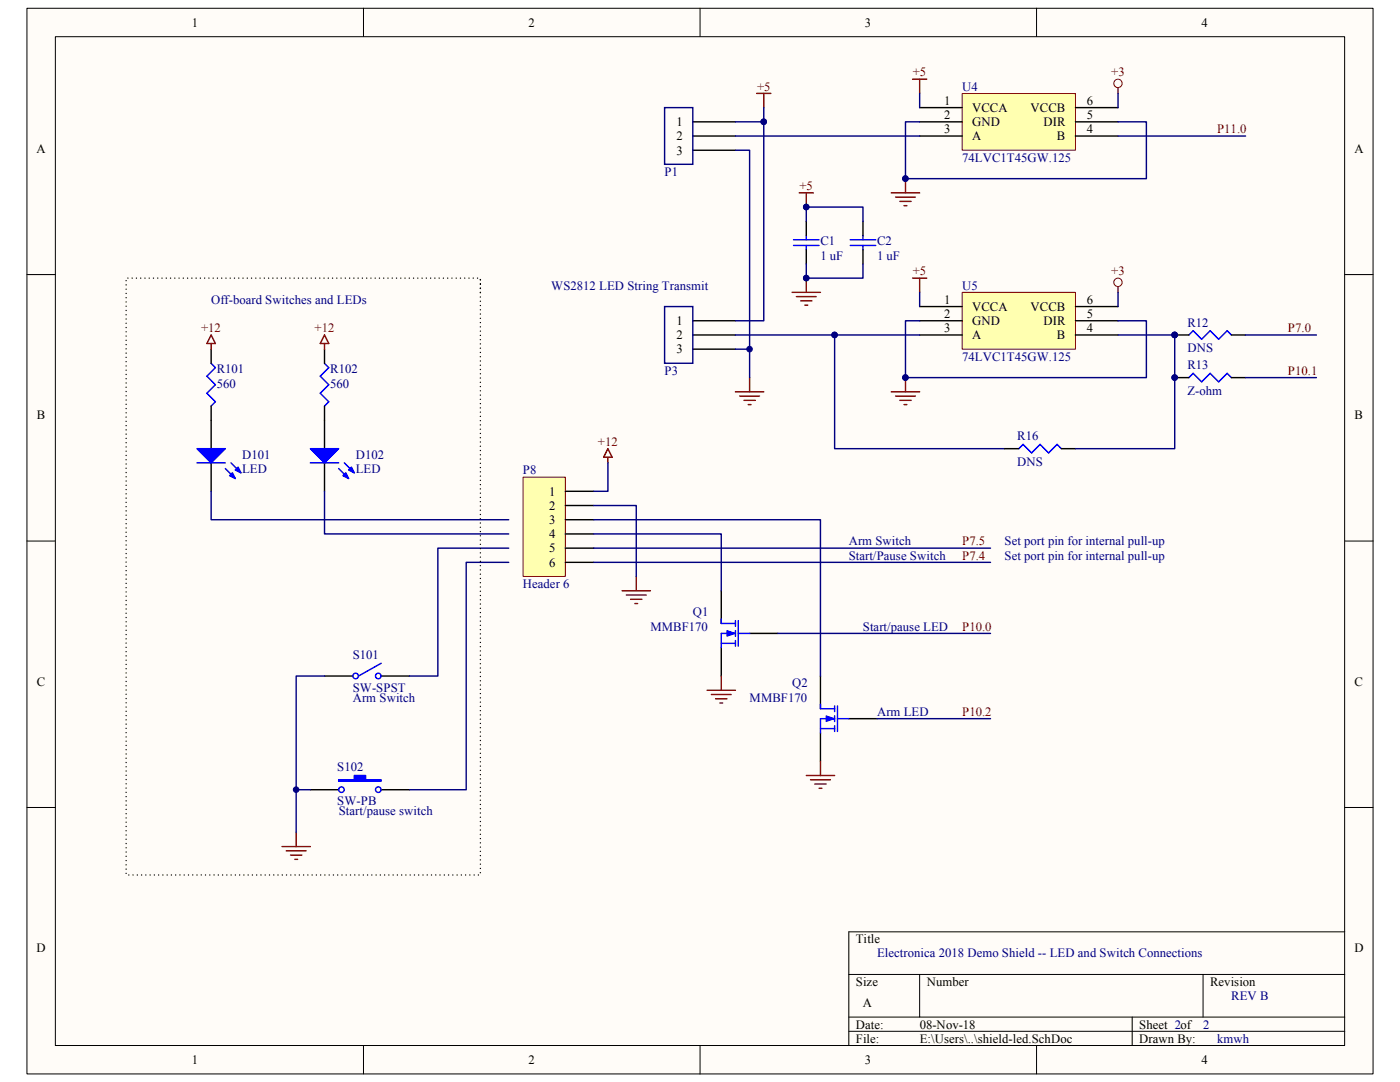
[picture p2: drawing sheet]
<svg xmlns="http://www.w3.org/2000/svg" width="279mm" height="216mm" viewBox="0 0 279 216" stroke-linecap="round" stroke-linejoin="round" font-family="sans-serif">
<path d="M5.4 1.7h268.6v212.6h-268.6z" fill="#fffcf8"/>
<path d="M5.4 1.7h268.6v212.6h-268.6z" fill="none" stroke="#000" stroke-width=".2"/>
<path d="M11.1 7.4h257.3v201.2h-257.3z" fill="#fffcf8"/>
<g fill="none" stroke="#000" stroke-width=".2">
<path d="M11 7.3h257.4v201.3h-257.4zM72.5 1.6v5.7M139.7 1.6v5.7M206.9 1.6v5.7M5.4 54.8h5.6M268.4 54.8h5.6M5.4 108h5.6M268.4 108h5.6M5.4 161.1h5.6M268.4 161.1h5.6M169.4 194.4h99M183.5 194.4v8.5"/>
<path d="M240.1 194.4v8.5M268.4 185.9h-99v22.7M72.5 208.6v5.7M139.7 208.6v5.7M169.4 202.9h99M169.4 205.8h99M206.9 208.6v5.7M226 202.9v5.7"/>
</g>
<path d="M138.3 24.3h8.5M138.3 27.1h8.5M138.3 30h8.5M160.9 44.2v2.8M160.9 49.8v2.9M172.2 44.2v2.8M172.2 49.8v2.9M138.3 64h8.5M138.3 66.8h8.5M138.3 69.7h8.5" fill="none" stroke="#000" stroke-width=".28"/>
<path d="M132.6 21.5h5.7v11.3h-5.7zM146.8 30h2.8v45.3M152.4 21.5v2.8h-5.6M152.4 24.3v39.7h-5.6M160.9 52.7v2.8h11.3v-2.8M160.9 44.2v-2.9h11.3v2.9M132.6 61.2h5.7v11.3h-5.7zM146.8 69.7h2.8" fill="none" stroke="#000080" stroke-width=".28"/>
<g fill="none" stroke="#800000" stroke-width=".28">
<path d="M151 18.6h2.8M152.4 18.6v2.9M182.1 15.8h2.8M183.5 15.8v2.8M159.5 38.5h2.8M160.9 38.5v2.8M158.1 58.3h5.6M158.9 59.2h4M160.9 55.5v2.8M182.1 55.5h2.8M183.5 55.5v2.8M146.8 78.2h5.6"/>
<path d="M147.6 79h4M148.5 79.9h2.2M149.6 75.3v2.9M159.8 60h2.2M160.6 60.9h.6M177.9 78.2h5.6M178.7 79h4M179.6 79.9h2.2M180.7 75.3v2.9M149.3 80.7h.6M180.4 80.7h.6"/>
</g>
<g fill="#000080" stroke="#000080" stroke-width=".2">
<circle cx="152.4" cy="24.3" r=".55"/>
<circle cx="149.6" cy="69.7" r=".55"/>
<circle cx="160.9" cy="41.3" r=".55"/>
<circle cx="160.9" cy="55.5" r=".55"/>
<circle cx="180.7" cy="75.3" r=".55"/>
</g>
<path d="M158.4 49h5.1M158.4 47.8h5.1M160.9 47v.8M160.9 49v.8M169.7 49h5.1M169.7 47.8h5.1M172.2 47v.8M172.2 49v.8" fill="none" stroke="#00f" stroke-width=".28"/>
<path d="M192.1 18.7h22.5v11.3h-22.5z" fill="#ffffb0"/>
<path d="M192 18.7h22.6v11.3h-22.6z" fill="none" stroke="#800000" stroke-width=".2"/>
<path d="M183.5 21.5h8.5M183.5 24.3h8.5M183.5 27.1h8.5M214.6 21.5h8.5M214.6 24.3h8.5M214.6 27.1h8.5" fill="none" stroke="#000" stroke-width=".28"/>
<path d="M192.1 58.4h22.5v11.3h-22.5z" fill="#ffffb0"/>
<g fill="none" stroke="#800000" stroke-width=".2">
<path d="M192 58.3h22.6v11.4h-22.6z"/>
<circle cx="223.1" cy="16.6" r=".84"/>
<circle cx="223.1" cy="56.3" r=".84"/>
</g>
<g fill="none" stroke="#000" stroke-width=".28">
<path d="M183.5 61.2h8.5M183.5 64h8.5M183.5 66.8h8.5M214.6 61.2h8.5M214.6 64h8.5M214.6 66.8h8.5M234.4 66.8h2.9M234.4 75.3h2.9M245.8 66.8h2.8M245.8 75.3h2.8M143.9 117.9v5.7M143.9 129.2v5.7"/>
<path d="M149.6 126.4h5.7M163.7 134.9v5.7M163.7 146.2v5.7M169.4 143.4h5.7"/>
</g>
<g fill="none" stroke="#800000" stroke-width=".28">
<path d="M223.1 17.5v1.1M177.9 38.5h5.6M178.7 39.3h4M180.7 35.6v2.9M179.6 40.2h2.2M180.4 41h.6M223.1 57.2v1.1M124.2 117.9h5.6M125 118.7h4M125.8 119.6h2.3M127 115v2.9M126.7 120.4h.6"/>
<path d="M141.1 137.7h5.7M142 138.6h3.9M142.8 139.4h2.3M143.9 134.9v2.8M143.7 140.3h.5M160.9 154.7h5.7M161.8 155.6h3.9M162.6 156.4h2.3M163.5 157.3h.5M163.7 151.9v2.8"/>
</g>
<path d="M183.5 18.6v2.9M223.1 18.6v2.9M223.1 27.1h25.5M183.5 58.3v2.9M223.1 58.3v2.9M146.8 66.8h19.8v22.7h33.9M248.6 66.8h14.1M248.6 75.3h14.1M155.3 126.4h42.4M175.1 143.4h22.6" fill="none" stroke="#000080" stroke-width=".28"/>
<g fill="#000080" stroke="#000080" stroke-width=".2">
<circle cx="166.6" cy="66.8" r=".55"/>
<circle cx="180.7" cy="35.6" r=".55"/>
<circle cx="234.4" cy="75.3" r=".55"/>
<circle cx="234.4" cy="66.8" r=".55"/>
</g>
<g fill="none" stroke="#00f" stroke-width=".28">
<path d="M237.3 75.3l.8-.8 1.7 1.7 1.7-1.7 1.7 1.7 1.7-1.7 .9 .8M237.3 66.8l.8-.8 1.7 1.7 1.7-1.7 1.7 1.7 1.7-1.7 .9 .8M143.9 123.6v.8h2.9M143.9 128.4h2.9M146.8 126.4h-2.9v2.8M146.8 123.8v1.2M146.8 125.8v1.2M146.8 127.8v1.1M147.3 126.4h2.3M147.3 123.8v5.1M163.7 140.6v.8h2.9M163.7 145.4h2.9"/>
<path d="M166.6 143.4h-2.9v2.8M166.6 140.9v1.1M166.6 142.8v1.2M166.6 144.8v1.2M167.1 143.4h2.3M167.1 140.9v5.1"/>
</g>
<g fill="#00f" stroke="#00f" stroke-width=".2">
<path d="M145.1 125.8l1.7 .6-1.7 .6z"/>
<path d="M164.9 142.8l1.7 .6-1.7 .6z"/>
</g>
<path d="M104.4 95.2h8.4v19.8h-8.4z" fill="#ffffb0"/>
<path d="M104.4 95.2h8.4v19.8h-8.4z" fill="none" stroke="#800000" stroke-width=".2"/>
<g fill="none" stroke="#000" stroke-width=".28">
<path d="M42.1 69.7v2.8M64.8 69.7v2.8M42.1 81v8.5M42.1 92.4v5.6M64.8 81v8.5M64.8 92.4v5.6M112.8 98h5.7M200.5 89.5h2.8M211.8 89.5h2.8M112.8 100.9h5.7M112.8 103.7h5.7M112.8 106.5h5.7"/>
<path d="M112.8 109.4h5.7M112.8 112.2h5.7M64.8 134.9h5.6M76.1 134.9h5.6M61.9 157.6h5.7M76.1 157.6h5.6"/>
</g>
<g fill="none" stroke="#000080" stroke-width=".28">
<path d="M146.8 27.1h36.7M183.5 24.3h-2.8v11.3h48.1v-11.3h-5.7M166.6 66.8h16.9M183.5 64h-2.8v11.3h48.1v-11.3h-5.7M223.1 66.8h11.3v22.7h-19.8M42.1 98v5.7h59.4M64.8 98v8.5h36.7M121.3 92.4v5.6h-2.8M101.5 109.4h-14.1v25.5h-5.7M101.5 112.2h-8.5v45.4h-11.3M118.5 106.5h25.4v11.4M118.5 100.9h8.5v14.1"/>
<path d="M118.5 103.7h45.2v31.2M118.5 109.4h79.2M118.5 112.2h79.2M64.8 134.9h-5.7v31.2M59.1 157.6h2.8"/>
</g>
<path d="M42.1 66.8l.9 1.7h-1.7zM42.1 68.5v1.2M64.8 66.8l.8 1.7h-1.7zM64.8 68.5v1.2M121.3 89.5l.9 1.7h-1.7zM121.3 91.2v1.2M56.3 168.9h5.6M57.1 169.8h4M58 170.6h2.2M58.8 171.5h.6M59.1 166.1v2.8" fill="none" stroke="#800000" stroke-width=".28"/>
<g fill="none" stroke="#00f" stroke-width=".28">
<path d="M42.1 72.5l.9 .9-1.7 1.7 1.7 1.7-1.7 1.7 1.7 1.7-.9 .8M64.8 72.5l.8 .9-1.7 1.7 1.7 1.7-1.7 1.7 1.7 1.7-.8 .8M39.3 92.4h5.7M45 93.5l1.9 2M46.1 92.4l2 1.9M61.9 92.4h5.7M67.6 93.5l2 2M68.7 92.4l2 1.9M203.3 89.5l.9-.8 1.7 1.7 1.7-1.7 1.7 1.7 1.7-1.7 .8 .8M76.1 132.3l-4.5 2.6"/>
<circle cx="71" cy="134.9" r=".55"/>
<circle cx="75.5" cy="134.9" r=".55"/>
<circle cx="68.1" cy="157.6" r=".55"/>
<circle cx="75.5" cy="157.6" r=".55"/>
</g>
<g fill="#000080" stroke="#000080" stroke-width=".2">
<circle cx="234.4" cy="66.8" r=".55"/>
<circle cx="180.7" cy="75.3" r=".55"/>
<circle cx="180.7" cy="35.6" r=".55"/>
<circle cx="166.6" cy="66.8" r=".55"/>
<circle cx="59.1" cy="157.6" r=".55"/>
</g>
<g fill="#00f" stroke="#00f" stroke-width=".28">
<path d="M39.3 89.5h5.7l-2.9 2.9z"/>
<path d="M45.8 94.9l.6-.6 .5 1.2z"/>
<path d="M46.9 93.8l.6-.6 .6 1.1z"/>
<path d="M61.9 89.5h5.7l-2.8 2.9z"/>
<path d="M68.4 94.9l.6-.6 .6 1.2z"/>
<path d="M69.6 93.8l.5-.6 .6 1.1z"/>
<path d="M67.6 155.6h3.1v-.9h2.3v.9h3.1v.3h-8.5z" fill-rule="evenodd"/>
</g>
<path d="M95.9 58.3v-2.8h-70.7v119.1h70.7v-119.1" fill="none" stroke="#000" stroke-width=".28" stroke-dasharray="0 .8"/>
<g font-size="2.5">
<text x="38.3" y="5.3">1</text>
<text x="105.5" y="5.3">2</text>
<text x="172.6" y="5.3">3</text>
<text x="239.8" y="5.3">4</text>
<text x="188.5" y="20.9">1</text>
<text x="188.5" y="23.7">2</text>
<text x="194" y="22.4">VCCA</text>
<text x="205.7" y="22.4">VCCB</text>
<text x="216.9" y="23.7">5</text>
<text x="216.9" y="20.9">6</text>
<text x="135" y="25.2">1</text>
<text x="135" y="28">2</text>
<text x="188.5" y="26.6">3</text>
<text x="194" y="25.2">GND</text>
<text x="194" y="28">A</text>
<text x="208.3" y="25.2">DIR</text>
<text x="210.9" y="28">B</text>
<text x="216.9" y="26.6">4</text>
<text x="7.3" y="30.5">A</text>
<text x="135" y="30.9">3</text>
<text x="270.3" y="30.5">A</text>
<text x="135" y="64.9">1</text>
<text x="188.5" y="60.6">1</text>
<text x="188.5" y="63.5">2</text>
<text x="194" y="62">VCCA</text>
<text x="194" y="64.9">GND</text>
<text x="205.7" y="62">VCCB</text>
<text x="208.3" y="64.9">DIR</text>
<text x="216.9" y="63.5">5</text>
<text x="216.9" y="60.6">6</text>
<text x="135" y="67.7">2</text>
<text x="135" y="70.5">3</text>
<text x="188.5" y="66.3">3</text>
<text x="194" y="67.7">A</text>
<text x="210.9" y="67.7">B</text>
<text x="216.9" y="66.3">4</text>
<text x="7.4" y="83.6">B</text>
<text x="270.3" y="83.6">B</text>
<text x="109.6" y="98.9">1</text>
<text x="109.6" y="101.7">2</text>
<text x="109.6" y="104.6">3</text>
<text x="109.6" y="107.4">4</text>
<text x="109.6" y="110.2">5</text>
<text x="109.6" y="113.1">6</text>
<text x="7.4" y="136.8">C</text>
<text x="270.3" y="136.8">C</text>
<text x="7.3" y="190">D</text>
<text x="170.8" y="188.2">Title</text>
<text x="270.3" y="190">D</text>
<text x="170.8" y="196.7">Size</text>
<text x="184.9" y="196.7">Number</text>
<text x="241.5" y="196.7">Revision</text>
<text x="172.2" y="201">A</text>
<text x="170.8" y="205.2">Date:</text>
<text x="170.8" y="208.1">File:</text>
<text x="183.5" y="205.2">08-Nov-18</text>
<text x="183.5" y="208.1">E:\Users\..\shield-led.SchDoc</text>
<text x="227.4" y="205.2">Sheet 2of</text>
<text x="227.4" y="208.1">Drawn By:</text>
<text x="38.3" y="212.3">1</text>
<text x="105.5" y="212.3">2</text>
<text x="172.6" y="212.3">3</text>
<text x="239.8" y="212.3">4</text>
</g>
<g font-size="2.5" fill="#800000">
<text x="182.2" y="15.2">+5</text>
<text x="221.8" y="15.2">+3</text>
<text x="151.1" y="18.1">+5</text>
<text x="242.9" y="26.6">P11.0</text>
<text x="159.5" y="37.9">+5</text>
<text x="182.2" y="54.9">+5</text>
<text x="221.8" y="54.9">+3</text>
<text x="40.1" y="66.3">+12</text>
<text x="62.8" y="66.3">+12</text>
<text x="257" y="66.3">P7.0</text>
<text x="257" y="74.8">P10.1</text>
<text x="119.3" y="89">+12</text>
<text x="192" y="111.7">P7.4</text>
<text x="192" y="108.8">P7.5</text>
<text x="192" y="125.8">P10.0</text>
<text x="192" y="142.8">P10.2</text>
</g>
<g font-size="2.5" fill="#000080">
<text x="192" y="18.1">U4</text>
<text x="132.6" y="35.1">P1</text>
<text x="192" y="32.3">74LVC1T45GW.125</text>
<text x="163.7" y="51.8">1 uF</text>
<text x="163.7" y="49">C1</text>
<text x="175" y="51.8">1 uF</text>
<text x="175" y="49">C2</text>
<text x="110" y="57.8">WS2812 LED String Transmit</text>
<text x="192" y="57.8">U5</text>
<text x="42.1" y="60.6">Off-board Switches and LEDs</text>
<text x="237" y="65.2">R12</text>
<text x="192" y="72">74LVC1T45GW.125</text>
<text x="237" y="70.3">DNS</text>
<text x="43.3" y="77.3">560</text>
<text x="43.3" y="74.5">R101</text>
<text x="65.9" y="77.3">560</text>
<text x="65.9" y="74.5">R102</text>
<text x="132.6" y="74.8">P3</text>
<text x="237" y="73.7">R13</text>
<text x="237" y="78.8">Z-ohm</text>
<text x="203" y="87.8">R16</text>
<text x="48.3" y="91.5">D101</text>
<text x="48.3" y="94.4">LED</text>
<text x="71" y="91.5">D102</text>
<text x="71" y="94.4">LED</text>
<text x="104.3" y="94.7">P8</text>
<text x="203" y="92.9">DNS</text>
<text x="169.4" y="111.7">Start/Pause Switch</text>
<text x="169.4" y="108.8">Arm Switch</text>
<text x="200.5" y="108.8">Set port pin for internal pull-up</text>
<text x="200.5" y="111.7">Set port pin for internal pull-up</text>
<text x="104.3" y="117.3">Header 6</text>
<text x="129.8" y="125.8">MMBF170</text>
<text x="138.3" y="123">Q1</text>
<text x="172.2" y="125.8">Start/pause LED</text>
<text x="70.4" y="131.5">S101</text>
<text x="158.1" y="137.2">Q2</text>
<text x="70.4" y="138">SW-SPST</text>
<text x="70.4" y="140">Arm Switch</text>
<text x="149.6" y="140">MMBF170</text>
<text x="175" y="142.8">Arm LED</text>
<text x="67.3" y="153.9">S102</text>
<text x="67.3" y="160.7">SW-PB</text>
<text x="67.6" y="162.7">Start/pause switch</text>
<text x="175" y="191.1">Electronica 2018 Demo Shield -- LED and Switch Connections</text>
<text x="245.7" y="199.6">REV B</text>
<text x="240.1" y="205.2">2</text>
<text x="242.9" y="208.1">kmwh</text>
</g>
</svg>
